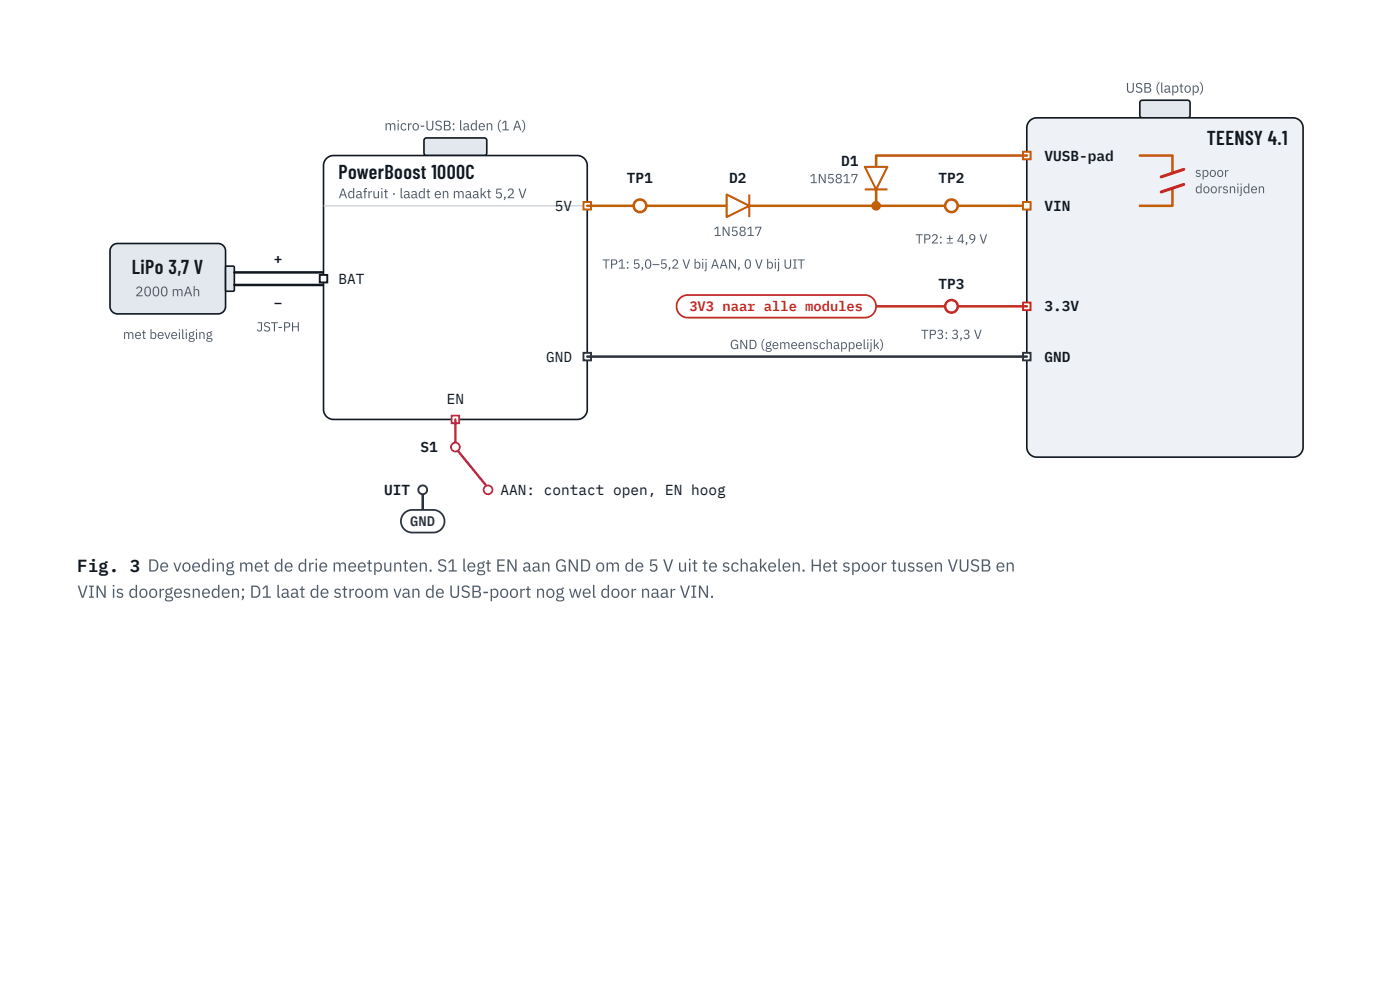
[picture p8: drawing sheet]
<svg xmlns="http://www.w3.org/2000/svg" width="297mm" height="210mm" viewBox="0 0 297 210" stroke-linecap="round" stroke-linejoin="round" font-family="sans-serif">
<path d="M23.8 52.1l.5-.4 .6-.1h21.4a1.6 1.6 0 0 1 1.6 1.6v11.7a1.6 1.6 0 0 1-1.6 1.6h-21.4a1.6 1.6 0 0 1-1.6-1.6v-11.7l.2-.6z" fill="#e3e8ee"/>
<path d="M23.8 52.1l.5-.4 .6-.1h21.4a1.6 1.6 0 0 1 1.6 1.6v11.7a1.6 1.6 0 0 1-1.6 1.6h-21.4a1.6 1.6 0 0 1-1.6-1.6v-11.7l.2-.6z" fill="none" stroke="#111820" stroke-width=".35"/>
<path d="M47.9 56.5l1.6-.1 .2 .2v4.9l-.1 .2h-1.5l-.2-.1z" fill="#e3e8ee"/>
<path d="M47.9 56.5l1.6-.1 .2 .2v4.9l-.1 .2h-1.5l-.2-.1z" fill="none" stroke="#111820" stroke-width=".35"/>
<path d="M49.7 57.8h18.9M49.7 60.4h18.9" fill="none" stroke="#111820" stroke-width=".53"/>
<path d="M90.1 29.4l.4-.2 12.3 .1 .5 .4v2.8l-.3 .4-.3 .1h-12.3l-.4-.3-.1-.3v-2.6z" fill="#e3e8ee"/>
<path d="M90.1 29.4l.4-.2 12.3 .1 .5 .4v2.8l-.3 .4-.3 .1h-12.3l-.4-.3-.1-.3v-2.6z" fill="none" stroke="#111820" stroke-width=".35"/>
<path d="M69.3 33.6a2.13 2.13 0 0 1 1.5-.6h51.7a2.13 2.13 0 0 1 2.1 2.1v51.7a2.13 2.13 0 0 1-2.1 2.1h-51.7a2.13 2.13 0 0 1-2.2-2.1v-51.7a2.13 2.13 0 0 1 .7-1.5z" fill="#fff"/>
<path d="M69.3 33.6a2.13 2.13 0 0 1 1.5-.6h51.7a2.13 2.13 0 0 1 2.1 2.1v51.7a2.13 2.13 0 0 1-2.1 2.1h-51.7a2.13 2.13 0 0 1-2.2-2.1v-51.7a2.13 2.13 0 0 1 .7-1.5z" fill="none" stroke="#111820" stroke-width=".35"/>
<path d="M68.6 43.6h56" fill="none" stroke="#c9d0d8" stroke-width=".27"/>
<path d="M67.8 58.3h1.6v1.6h-1.6z" fill="#fff"/>
<path d="M67.8 58.3h1.6v1.6h-1.6z" fill="none" stroke="#111820" stroke-width=".4"/>
<path d="M123.8 42.8h1.6v1.6h-1.6z" fill="#fff"/>
<path d="M123.8 42.8h1.6v1.6h-1.6z" fill="none" stroke="#c25f00" stroke-width=".4"/>
<path d="M123.8 74.8h1.6v1.6h-1.6z" fill="#fff"/>
<path d="M123.8 74.8h1.6v1.6h-1.6z" fill="none" stroke="#2b323b" stroke-width=".4"/>
<path d="M95.8 88.1h1.6v1.6h-1.6z" fill="#fff"/>
<path d="M95.8 88.1h1.6v1.6h-1.6z" fill="none" stroke="#b0246c" stroke-width=".4"/>
<path d="M124.6 43.6h29.3" fill="none" stroke="#c25f00" stroke-width=".53"/>
<circle cx="135.8" cy="43.6" r="1.33" fill="#fff"/>
<circle cx="135.8" cy="43.6" r="1.33" fill="none" stroke="#c25f00" stroke-width=".53"/>
<path d="M154.2 41.2l4.8 2.4-4.8 2.4z" fill="#fff"/>
<path d="M154.2 41.2l4.8 2.4-4.8 2.4zM159 41.2v4.8" fill="none" stroke="#c25f00" stroke-width=".43"/>
<path d="M159 43.6h58.8" fill="none" stroke="#c25f00" stroke-width=".53"/>
<circle cx="185.9" cy="43.6" r="1.01" fill="#c25f00"/>
<circle cx="201.9" cy="43.6" r="1.33" fill="#fff"/>
<circle cx="201.9" cy="43.6" r="1.33" fill="none" stroke="#c25f00" stroke-width=".53"/>
<path d="M242 21.4l.3-.1h9.8l.4 .5-.1 2.9-.5 .3-9.8-.1-.3-.5v-2.6z" fill="#e3e8ee"/>
<path d="M242 21.4l.3-.1h9.8l.4 .5-.1 2.9-.5 .3-9.8-.1-.3-.5v-2.6z" fill="none" stroke="#111820" stroke-width=".35"/>
<path d="M218.5 25.6a2.13 2.13 0 0 1 1.5-.6h54.3a2.13 2.13 0 0 1 2.2 2.1v67.7a2.13 2.13 0 0 1-2.2 2.1h-54.3a2.13 2.13 0 0 1-2.2-2.1v-67.7a2.13 2.13 0 0 1 .7-1.5z" fill="#eef1f5"/>
<path d="M218.5 25.6a2.13 2.13 0 0 1 1.5-.6h54.3a2.13 2.13 0 0 1 2.2 2.1v67.7a2.13 2.13 0 0 1-2.2 2.1h-54.3a2.13 2.13 0 0 1-2.2-2.1v-67.7a2.13 2.13 0 0 1 .7-1.5z" fill="none" stroke="#111820" stroke-width=".35"/>
<path d="M217 32.2h1.6v1.6h-1.6z" fill="#fff"/>
<path d="M217 32.2h1.6v1.6h-1.6z" fill="none" stroke="#c25f00" stroke-width=".4"/>
<path d="M217 42.8h1.6v1.6h-1.6z" fill="#fff"/>
<path d="M217 42.8h1.6v1.6h-1.6z" fill="none" stroke="#c25f00" stroke-width=".4"/>
<path d="M217 64.1h1.6v1.6h-1.6z" fill="#fff"/>
<path d="M217 64.1h1.6v1.6h-1.6z" fill="none" stroke="#c62828" stroke-width=".4"/>
<path d="M217 74.8h1.6v1.6h-1.6z" fill="#fff"/>
<path d="M217 74.8h1.6v1.6h-1.6z" fill="none" stroke="#2b323b" stroke-width=".4"/>
<path d="M217.8 33h-31.9v2.4M241.8 33h6.9v3.7M248.7 39.9v3.7h-6.9" fill="none" stroke="#c25f00" stroke-width=".53"/>
<path d="M246.3 37.5l4.8-1.6zM246.3 40.7l4.8-1.6z" fill="#000"/>
<path d="M251.1 35.9l-4.8 1.6M251.1 39.1l-4.8 1.6" fill="none" stroke="#a3261b" stroke-width=".64"/>
<path d="M183.5 35.4h4.8l-2.4 4.8z" fill="#fff"/>
<path d="M183.5 35.4h4.8l-2.4 4.8zM183.5 40.2h4.8" fill="none" stroke="#c25f00" stroke-width=".43"/>
<path d="M185.9 40.2v3.4" fill="none" stroke="#c25f00" stroke-width=".53"/>
<path d="M185.9 64.9h31.9" fill="none" stroke="#c62828" stroke-width=".53"/>
<circle cx="201.9" cy="64.9" r="1.33" fill="#fff"/>
<circle cx="201.9" cy="64.9" r="1.33" fill="none" stroke="#c62828" stroke-width=".53"/>
<path d="M144.2 63.3l.8-.6 .9-.2h37.6a2.4 2.4 0 0 1 2.4 2.4 2.4 2.4 0 0 1-2.4 2.4h-37.6a2.4 2.4 0 0 1-2.2-1.4 2.4 2.4 0 0 1 .5-2.6z" fill="#fff"/>
<path d="M144.2 63.3l.8-.6 .9-.2h37.6a2.4 2.4 0 0 1 2.4 2.4 2.4 2.4 0 0 1-2.4 2.4h-37.6a2.4 2.4 0 0 1-2.2-1.4 2.4 2.4 0 0 1 .5-2.6z" fill="none" stroke="#c62828" stroke-width=".37"/>
<path d="M124.6 75.6h93.2" fill="none" stroke="#2b323b" stroke-width=".53"/>
<path d="M96.6 88.9v4.8" fill="none" stroke="#b0246c" stroke-width=".53"/>
<circle cx="96.6" cy="94.8" r=".93" fill="#fff"/>
<circle cx="96.6" cy="94.8" r=".93" fill="none" stroke="#b0246c" stroke-width=".4"/>
<circle cx="89.7" cy="103.8" r=".93" fill="#fff"/>
<circle cx="89.7" cy="103.8" r=".93" fill="none" stroke="#2b323b" stroke-width=".4"/>
<circle cx="103.5" cy="103.8" r=".93" fill="#fff"/>
<circle cx="103.5" cy="103.8" r=".93" fill="none" stroke="#b0246c" stroke-width=".4"/>
<path d="M97.1 95.6l5.9 7.2" fill="none" stroke="#b0246c" stroke-width=".53"/>
<path d="M89.7 104.9v3.2" fill="none" stroke="#2b323b" stroke-width=".53"/>
<path d="M85.8 108.8l.6-.4 .7-.3h4.8a2.4 2.4 0 0 1 2.4 2.4 2.4 2.4 0 0 1-2.4 2.4h-4.4a2.4 2.4 0 0 1-2.3-1.5 2.4 2.4 0 0 1 .6-2.6z" fill="#fff"/>
<path d="M85.8 108.8l.6-.4 .7-.3h4.8a2.4 2.4 0 0 1 2.4 2.4 2.4 2.4 0 0 1-2.4 2.4h-4.4a2.4 2.4 0 0 1-2.3-1.5 2.4 2.4 0 0 1 .6-2.6z" fill="none" stroke="#2b323b" stroke-width=".37"/>
<g font-size="4.3" fill="#111820">
<text x="256" y="30.8">TEENSY 4.1</text>
<text x="71.8" y="38">PowerBoost 1000C</text>
<text x="28" y="58">LiPo 3,7 V</text>
</g>
<text font-size="3.7" fill="#111820" x="16.4" y="121.2">Fig. 3 De voeding met de drie meetpunten. S1 legt EN aan GND om de 5 V uit te schakelen. Het spoor tussen VUSB en</text>
<text font-size="3.7" fill="#4f5b69" x="16.4" y="126.7">VIN is doorgesneden; D1 laat de stroom van de USB-poort nog wel door naar VIN.</text>
<g font-size="3.1" fill="#111820">
<text x="178.5" y="35.1">D1</text>
<text x="221.6" y="34">VUSB-pad</text>
<text x="133" y="38.8">TP1</text>
<text x="154.7" y="38.8">D2</text>
<text x="199.1" y="38.8">TP2</text>
<text x="117.7" y="44.7">5V</text>
<text x="221.6" y="44.7">VIN</text>
<text x="58.1" y="55.9">+</text>
<text x="58.1" y="65.2">−</text>
<text x="71.8" y="60.1">BAT</text>
<text x="199.1" y="61.2">TP3</text>
<text x="221.6" y="66">3.3V</text>
<text x="115.9" y="76.7">GND</text>
<text x="221.6" y="76.7">GND</text>
<text x="94.8" y="85.7">EN</text>
<text x="89.2" y="95.8">S1</text>
<text x="81.5" y="104.9">UIT</text>
<text x="106.2" y="104.9">AAN: contact open, EN hoog</text>
</g>
<g font-size="2.9" fill="#4f5b69">
<text x="238.8" y="19.6">USB (laptop)</text>
<text x="81.6" y="27.6">micro-USB: laden (1 A)</text>
<text x="71.8" y="42">Adafruit · laadt en maakt 5,2 V</text>
<text x="28.7" y="62.8">2000 mAh</text>
</g>
<text font-size="2.9" fill="#c62828" x="146.3" y="66">3V3 naar alle modules</text>
<text font-size="2.9" fill="#2b323b" x="87" y="111.6">GND</text>
<g font-size="2.8" fill="#4f5b69">
<text x="171.8" y="38.8">1N5817</text>
<text x="253.5" y="37.5">spoor</text>
<text x="253.5" y="41">doorsnijden</text>
<text x="151.4" y="50">1N5817</text>
<text x="194.2" y="51.6">TP2: ± 4,9 V</text>
<text x="127.8" y="57">TP1: 5,0–5,2 V bij AAN, 0 V bij UIT</text>
<text x="26.1" y="71.9">met beveiliging</text>
<text x="54.4" y="70.3">JST-PH</text>
<text x="195.4" y="71.9">TP3: 3,3 V</text>
<text x="154.9" y="74">GND (gemeenschappelijk)</text>
</g>
</svg>
